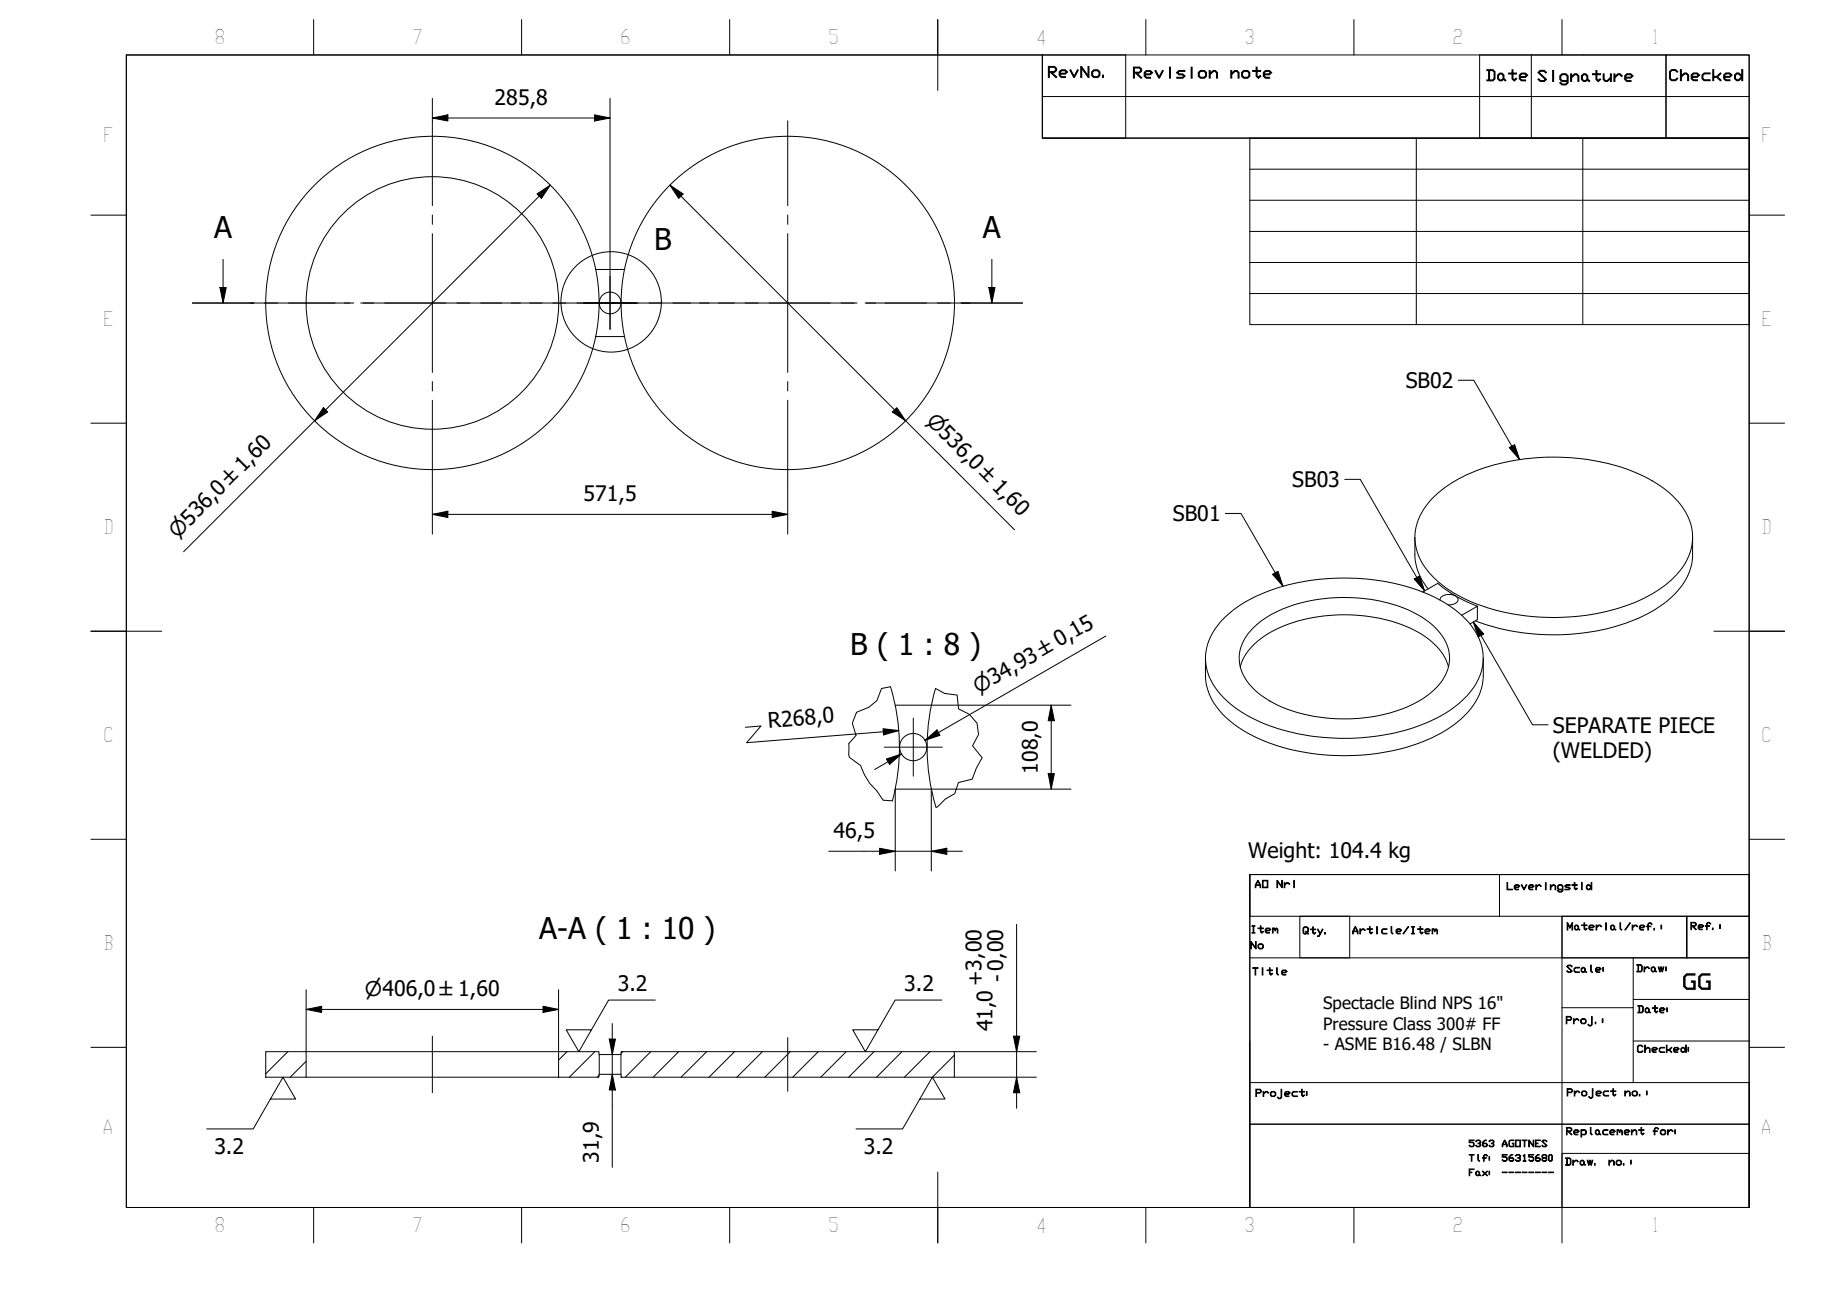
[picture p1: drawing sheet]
<svg xmlns="http://www.w3.org/2000/svg" width="297mm" height="210mm" viewBox="0 0 297 210" stroke-linecap="round" stroke-linejoin="round" font-family="sans-serif">
<!-- layer: Hatch (ISO) -->
<g fill="none" stroke="#000" stroke-width=".16">
<path d="M46.3 169.2l-3.6 3.5M49.2 170.7l-2.5 2.6M91.2 169.2l-1.4 1.3M95.7 169.2l-4.1 4.1M96.3 173l-.2 .3M100.2 169.2l-.3 .2M104.6 169.2l-4 4.1M109.1 169.2l-4 4.1M113.6 169.2l-4.1 4.1M118.1 169.2l-4.1 4.1M122.6 169.2l-4.1 4.1M127.1 169.2l-4.1 4.1"/>
<path d="M131.6 169.2l-4.1 4.1M136.1 169.2l-4.1 4.1M140.6 169.2l-4.1 4.1M145.1 169.2l-4.1 4.1M149.6 169.2l-4.1 4.1M153.5 169.7l-3.6 3.6"/>
</g>
<!-- layer: Visible (ISO) -->
<g fill="none" stroke="#000" stroke-width=".16">
<path d="M95.8 54.1h4.6M95.8 43.3h4.6M197.1 99.2a24.3 24.3 0 0 1 12.6-5.7 35.3 35.3 0 0 1 21.7 2.9 13.4 13.4 0 0 1 6.8 7.3 8.5 8.5 0 0 1-2.7 8.6 23.7 23.7 0 0 1-12.4 5.8 34.7 34.7 0 0 1-22.4-2.9 12.9 12.9 0 0 1-6.6-7.4 8.7 8.7 0 0 1 3-8.6zM227.5 86.4v2.8a8.8 8.8 0 0 0 2.2 5.5M228.8 95.2l2.4-1.4a20.9 20.9 0 0 0 6.4 3.7M230.3 80.2a23.3 23.3 0 0 1 12.3-6 35.2 35.2 0 0 1 22.4 2.8 13.4 13.4 0 0 1 6.9 7.3 8.6 8.6 0 0 1-2.7 8.6 23.7 23.7 0 0 1-12.4 5.8 35.3 35.3 0 0 1-21.8-2.7 14 14 0 0 1-6.9-6.7 8.2 8.2 0 0 1 1.8-8.7zM231.6 96.5a1.32 1.32 0 0 1 1.6-.9 1.04 1.04 0 0 1 1.3 1 1.62 1.62 0 0 1-1.6 .7M235.1 99l2.5-1.5v2.2l-1.2 .7M272.2 86.4v2.8a9.7 9.7 0 0 1-4 7.4 28.2 28.2 0 0 1-15.6 5.4 35.8 35.8 0 0 1-15.3-2.1M136.5 119.6v1.8M143.2 110.5a33.5 33.5 0 0 1 .3 18.3M144 113.4h5.8"/>
<path d="M150.5 110.7a33.5 33.5 0 0 0 0 19.1M193.9 105.9v2.8a9.7 9.7 0 0 0 4 7.4 27.7 27.7 0 0 0 14.9 5.3 34.4 34.4 0 0 0 18.9-3.4 12.9 12.9 0 0 0 6.6-7.4l.2-1.5v-3.2M199.5 107.3a10 10 0 0 1 5.5-6 26.6 26.6 0 0 1 23 .3 9.6 9.6 0 0 1 4.9 5.7M201.3 101.2a18.6 18.6 0 0 1 11-4.8 25.6 25.6 0 0 1 16.4 2.9 8.5 8.5 0 0 1 4.4 6.3 7.6 7.6 0 0 1-3.7 6.4 23 23 0 0 1-13.8 3.6 22.2 22.2 0 0 1-13.3-4.1 7 7 0 0 1-2.8-7 7.4 7.4 0 0 1 1.8-3.3zM144 126.9h5.8M42.7 169.2h6.5v4.1h-6.5zM49.2 173.3h40.6M49.2 169.2h40.6M89.8 169.2h6.5v4.1h-6.5zM96.4 172.8h3.5M96.4 169.6h3.5M99.9 169.2h53.6v4.1h-53.6z"/>
<circle cx="69.5" cy="48.7" r="26.8"/>
<circle cx="69.5" cy="48.7" r="20.3"/>
<circle cx="98.1" cy="48.7" r="1.75"/>
<circle cx="126.7" cy="48.7" r="26.8"/>
<circle cx="146.9" cy="120.2" r="2.19"/>
</g>
<!-- layer: Break Line (ISO) -->
<path d="M143.2 110.5l-1.4 .2-.8 2-1.3 1.1-1.9 .8-.7 1.7 .6 2-1.2 1.3M150.5 110.7l1.4 .8 2 .3 .3 2.2 1.7 .9 1.2 1.4 .3 1.8-1 1.9 1.5 1.9-.9 1.7-.6 1.7-2.3 .6-.6 1.7-1.5 .9-1.3 1.4-.2-.1M136.5 121.4l.1 .4 1.8 1.3 .6 1.5 .9 1.4 1.1 1.2 1 1.5 1.5 .1" fill="none" stroke="#000" stroke-width=".16"/>
<!-- layer: Section Line (ISO) -->
<g fill="none" stroke="#000" stroke-width=".16">
<path d="M30.9 48.7h9.9M35.4 46.2h1l-.5 2.5zM35.9 41.7v7M42.5 48.7h2.2M46.4 48.7h9.9M58 48.7h2.1M61.8 48.7h9.9M73.5 48.7h2.1M77.3 48.7h9.9M88.9 48.7h2.1M92.8 48.7h9.8M104.4 48.7h2.1"/>
<path d="M108.2 48.7h9.9M119.8 48.7h2.1M123.7 48.7h9.8M135.3 48.7h2.1M139.1 48.7h9.9M150.7 48.7h2.1M154.6 48.7h9.8M159 46.2h1l-.5 2.5zM159.5 41.7v7"/>
</g>
<path d="M35.4 46.2h1l-.5 2.5zM159 46.2h1l-.5 2.5z" fill="#000"/>
<!-- layer: Detail Boundary (ISO) -->
<circle cx="98.3" cy="48.6" r="8.1" fill="none" stroke="#000" stroke-width=".16"/>
<!-- layer: BOXES -->
<g fill="none" stroke="#000" stroke-width=".16">
<path d="M167.6 8.8v6.7h113.7M167.6 15.5v6.7h113.7M167.6 8.8h13.4v13.4h-13.4zM238 8.8h29.9v13.4h-29.9zM246.3 8.8v13.4M267.9 8.8h13.4v13.4h-13.4zM201 140.7h80.3h-80.3v6.7h80.3v-6.7v53.5h-80.3zM201 154.1h80.3M209 147.4h8.1v6.7h-8.1zM241.2 140.7v6.7M251.2 147.4h20.1v6.7v-6.7h10v6.7h-30.1zM251.2 147.4v46.8v-8.7h30.1v8.7"/>
<path d="M262.7 154.1v8h-11.5M201 174.1h80.3v6.7h-80.3v13.4M201 167.4v13.4h80.3v13.4M262.7 162.1v12M262.7 160.8h18.6M262.7 167.4h18.6M201 194.2h80.3"/>
</g>
<!-- layer: BORDER -->
<g fill="none" stroke="#000" stroke-width=".16">
<path d="M20.3 8.8h261v185.4h-261zM50.4 3.1v5.7M83.9 3.1v5.7M117.3 3.1v5.7M150.8 3.1v11.4M184.3 3.1v5.7M217.7 3.1v5.7M251.2 3.1v5.7M14.6 34.6h5.7M281.3 34.6h5.7M14.6 68.1h5.7M281.3 68.1h5.7"/>
<path d="M14.6 101.5h11.4M275.6 101.5h11.4M14.6 135h5.7M281.3 135h5.7M14.6 168.5h5.7M281.3 168.5h5.7M50.4 194.2v5.7M83.9 194.2v5.7M117.3 194.2v5.7M150.8 188.5v11.4M184.3 194.2v5.7M217.7 194.2v5.7"/>
<path d="M251.2 194.2v5.7"/>
</g>
<!-- layer: 0 -->
<path d="M20.3 8.8h147.3v13.4h113.7v30h-80.3v-30h80.3v118.5h-80.3v53.5h-180.7zM201 27.2h80.3M201 32.2h80.3M201 37.2h80.3M227.8 22.2v30M254.6 22.2v30M201 42.2h80.3M201 47.2h80.3" fill="none" stroke="#000" stroke-width=".16"/>
<!-- layer: Center Mark (ISO) -->
<g fill="none" stroke="#000" stroke-width=".16">
<path d="M69.5 19.4v13.7M126.7 19.4v13.7M69.5 34.6v1.5M69.5 37.6v22.3M126.7 34.6v1.5M126.7 37.6v22.3M40.2 48.7h13.7M55.4 48.7h1.5M58.4 48.7h22.3M82.2 48.7h1.5M85.2 48.7h25.8M93.9 48.7h8.5"/>
<path d="M98.1 44.5v8.5M112.5 48.7h1.5M115.5 48.7h22.3M139.3 48.7h1.5M142.3 48.7h13.7M69.5 61.4v1.5M69.5 64.4v13.6M126.7 61.4v1.5M126.7 64.4v13.6M146.9 115.5v9.4M142.2 120.2h9.4"/>
</g>
<!-- layer: Centerline (ISO) -->
<path d="M69.5 166.7v9.1M126.7 166.9v8.6" fill="none" stroke="#000" stroke-width=".16"/>
<!-- layer: Dimension (ISO) -->
<g fill="none" stroke="#000" stroke-width=".16">
<path d="M69.5 19l2.5-.5v1zM69.5 19h28.6M69.5 15.8v3.6M95.6 18.5l2.5 .5-2.5 .5zM98.1 15.8v28.7M86.4 31.2l2.1-1.4-1.4 2.1zM88.5 29.8l-59 58.9M107.7 29.8l2.2 1.4-.7 .7zM107.7 29.8l55.5 55.4M52 65.6l.7 .7-2.1 1.4zM69.5 78v7.9M126.7 78v7.9"/>
<path d="M143.5 66.3l.7-.7 1.4 2.1zM69.5 82.7l2.5-.5v1zM69.5 82.7h57.2M124.2 82.2l2.5 .5-2.5 .5zM119.9 117l2.5-.2-2.3 2.7 24.4-2M142 117.2l2.5 .3-2.4 .7zM148.8 119.1l1.9-1.7 .5 .9zM149.8 113.4h22.4M169.1 113.4l.5 2.5h-1zM169.1 113.4v13.5M177.9 102.3l-29.1 16.8 2.1-1.3M133.3 136.9h21.5"/>
<path d="M141.5 136.4l2.5 .5-2.5 .5zM142.6 122.1l2.4-.8-1.9 1.7zM144 126.9v13.2M145 121.3l-4.3 2.5M149.8 136.9l2.5-.5v1zM168.6 124.4h1l-.5 2.5zM172.2 126.9h-22.4v13.2M49.2 159.2v10M89.8 159.2v10M163.5 148.7v29.6M49.2 162.4l2.5-.5v.9zM49.2 162.4h40.6"/>
<path d="M87.3 161.9l2.5 .5-2.5 .4zM98 167.1h1l-.5 2.5zM98.5 172.8l.5 2.5h-1zM98.5 164.6v23.2M153.5 169.2h13.2M153.5 173.3h13.2M163 166.7h1l-.5 2.5zM163.5 173.3l.5 2.5h-1z"/>
</g>
<g fill="#000">
<path d="M69.5 19l2.5-.5v1zM95.6 18.5l2.5 .5-2.5 .5zM86.4 31.2l2.1-1.4-1.4 2.1zM107.7 29.8l2.2 1.4-.7 .7zM52 65.6l.7 .7-2.1 1.4zM143.5 66.3l.7-.7 1.4 2.1zM69.5 82.7l2.5-.5v1zM124.2 82.2l2.5 .5-2.5 .5zM142 117.2l2.5 .3-2.4 .7zM148.8 119.1l1.9-1.7 .5 .9zM169.1 113.4l.5 2.5h-1zM141.5 136.4l2.5 .5-2.5 .5z"/>
<path d="M142.6 122.1l2.4-.8-1.9 1.7zM149.8 136.9l2.5-.5v1zM168.6 124.4h1l-.5 2.5zM49.2 162.4l2.5-.5v.9zM87.3 161.9l2.5 .5-2.5 .4zM98 167.1h1l-.5 2.5zM98.5 172.8l.5 2.5h-1zM163 166.7h1l-.5 2.5zM163.5 173.3l.5 2.5h-1z"/>
</g>
<!-- layer: Symbol (ISO) -->
<path d="M216.3 77.1h2.5l10.3 18M234.5 61.2h2.5l7.4 12.7M242.7 72l.9-.5 .8 2.4zM197.1 82.6h2.5l6.7 11.7M204.7 92.4l.8-.5 .8 2.4zM227.4 93.1l.9-.5 .8 2.5zM236.9 100l1.7 2-.9 .5zM236.9 100l9.6 16.6h2.5M43.5 176.8h4l-2-3.5-4.8 8.3h-7.5M105.4 160.9h-7.5l-4.8 8.3-2-3.6h4M147.9 176.8h4.1l-2.1-3.5-4.7 8.3h-7.5M151.5 160.9h-7.5l-4.8 8.3-2.1-3.6h4.1" fill="none" stroke="#000" stroke-width=".16"/>
<path d="M242.7 72l.9-.5 .8 2.4zM204.7 92.4l.8-.5 .8 2.4zM227.4 93.1l.9-.5 .8 2.5zM236.9 100l1.7 2-.9 .5z" fill="#000"/>
<g font-size="4.8">
<text x="34.4" y="38.2">A</text>
<text x="105.2" y="40.2">B</text>
<text x="158.1" y="38.2">A</text>
<text x="136.7" y="105.4">B ( 1 : 8 )</text>
<text x="86.7" y="151">A-A ( 1 : 10 )</text>
</g>
<g font-size="3.4">
<text x="79.5" y="16.8">285,8</text>
<text x="226.1" y="62.4">SB02</text>
<text x="93.8" y="80.6">571,5</text>
<text x="188.6" y="83.8">SB01</text>
<text x="207.8" y="78.4">SB03</text>
<text x="123.6" y="117" transform="rotate(-5 123.6 117)">R268,0</text>
<text x="249.7" y="117.8">SEPARATE PIECE</text>
<text x="166.9" y="124.5" transform="rotate(-90 166.9 124.5)">108,0</text>
<text x="249.7" y="121.9">(WELDED)</text>
<text x="134" y="134.8">46,5</text>
<text x="200.7" y="138">Weight: 104.4 kg</text>
<text x="99.3" y="159.4">3.2</text>
<text x="145.4" y="159.4">3.2</text>
<text x="158" y="158.6" transform="rotate(-90 158 158.6)">+3,00</text>
<text x="161.5" y="158" transform="rotate(-90 161.5 158)">- 0,00</text>
<text x="270.5" y="159.1">GG</text>
<text x="159.6" y="165.9" transform="rotate(-90 159.6 165.9)">41,0</text>
<text x="34.5" y="185.6">3.2</text>
<text x="138.9" y="185.6">3.2</text>
<text x="96.3" y="187" transform="rotate(-90 96.3 187)">31,9</text>
</g>
<g font-size="3.3">
<text x="148.8" y="67.8" transform="rotate(45 148.8 67.8)">⌀536,0 ±1,60</text>
<text x="28.5" y="86.7" transform="rotate(-45 28.5 86.7)">⌀536,0 ±1,60</text>
<text x="157.4" y="111.6" transform="rotate(-30 157.4 111.6)">⌀34,93 ±0,15</text>
<text x="58.7" y="160.2">⌀406,0 ±1,60</text>
</g>
<g font-size="3.2">
<text x="34.5" y="7.1">8</text>
<text x="66.3" y="7.1">7</text>
<text x="99.7" y="7.1">6</text>
<text x="133.2" y="7.1">5</text>
<text x="166.6" y="7.2">4</text>
<text x="200.1" y="7.1">3</text>
<text x="233.6" y="7.1">2</text>
<text x="265.6" y="7.1">1</text>
<text x="16.6" y="22.9">F</text>
<text x="283.3" y="22.9">F</text>
<text x="16.6" y="52.5">E</text>
<text x="283.3" y="52.5">E</text>
<text x="16.6" y="86">D</text>
<text x="283.3" y="86">D</text>
<text x="16.6" y="119.4">C</text>
<text x="283.3" y="119.4">C</text>
<text x="16.6" y="152.9">B</text>
<text x="283.3" y="152.9">B</text>
<text x="16.5" y="182.4">A</text>
<text x="283.2" y="182.4">A</text>
<text x="34.5" y="198.2">8</text>
<text x="66.3" y="198.2">7</text>
<text x="99.7" y="198.2">6</text>
<text x="133.2" y="198.2">5</text>
<text x="166.6" y="198.3">4</text>
<text x="200.1" y="198.2">3</text>
<text x="233.6" y="198.2">2</text>
<text x="265.6" y="198.2">1</text>
</g>
<g font-size="2.7">
<text x="212.8" y="162.3">Spectacle Blind NPS 16&quot;</text>
<text x="212.8" y="165.6">Pressure Class 300# FF</text>
<text x="212.8" y="168.9">- ASME B16.48 / SLBN</text>
</g>
<g font-size="2.4">
<text x="168.4" y="12.4">RevNo.</text>
<text x="182.1" y="12.5">Revision</text>
<text x="197.7" y="12.5">note</text>
<text x="238.9" y="13">Date</text>
<text x="247.1" y="13.1">Signature</text>
<text x="268.3" y="12.9">Checked</text>
</g>
<g font-size="1.6">
<text x="201.7" y="142.8">AO</text>
<text x="205.2" y="142.8">Nri</text>
<text x="242.2" y="143.1">Leveringstid</text>
<text x="251.9" y="149.6">Material/ref.:</text>
<text x="271.8" y="149.5">Ref.:</text>
<text x="201" y="150.1">Item</text>
<text x="201" y="152.6">No</text>
<text x="209.4" y="150.2">Qty.</text>
<text x="217.4" y="150.2">Article/Item</text>
<text x="201.3" y="156.8">Title</text>
<text x="251.8" y="156.4">Scale:</text>
<text x="263.1" y="156.3">Draw:</text>
<text x="251.7" y="164.6">Proj.:</text>
<text x="263.2" y="162.9">Date:</text>
<text x="263.2" y="169.3">Checked:</text>
<text x="201.8" y="176.4">Project:</text>
<text x="251.9" y="176.3">Project</text>
<text x="261.2" y="176.3">no.:</text>
<text x="251.8" y="182.5">Replacement</text>
<text x="265.7" y="182.5">for:</text>
<text x="251.6" y="187.4">Draw.</text>
<text x="258.6" y="187.4">no.:</text>
</g>
<g font-size="1.5">
<text x="236.1" y="184.4">5363</text>
<text x="241.4" y="184.4">AGOTNES</text>
<text x="236.1" y="186.8">Tlf:</text>
<text x="236.1" y="189.1">Fax:</text>
<text x="241.4" y="186.8">56315680</text>
<text x="241.4" y="189.1">--------</text>
</g>
</svg>
